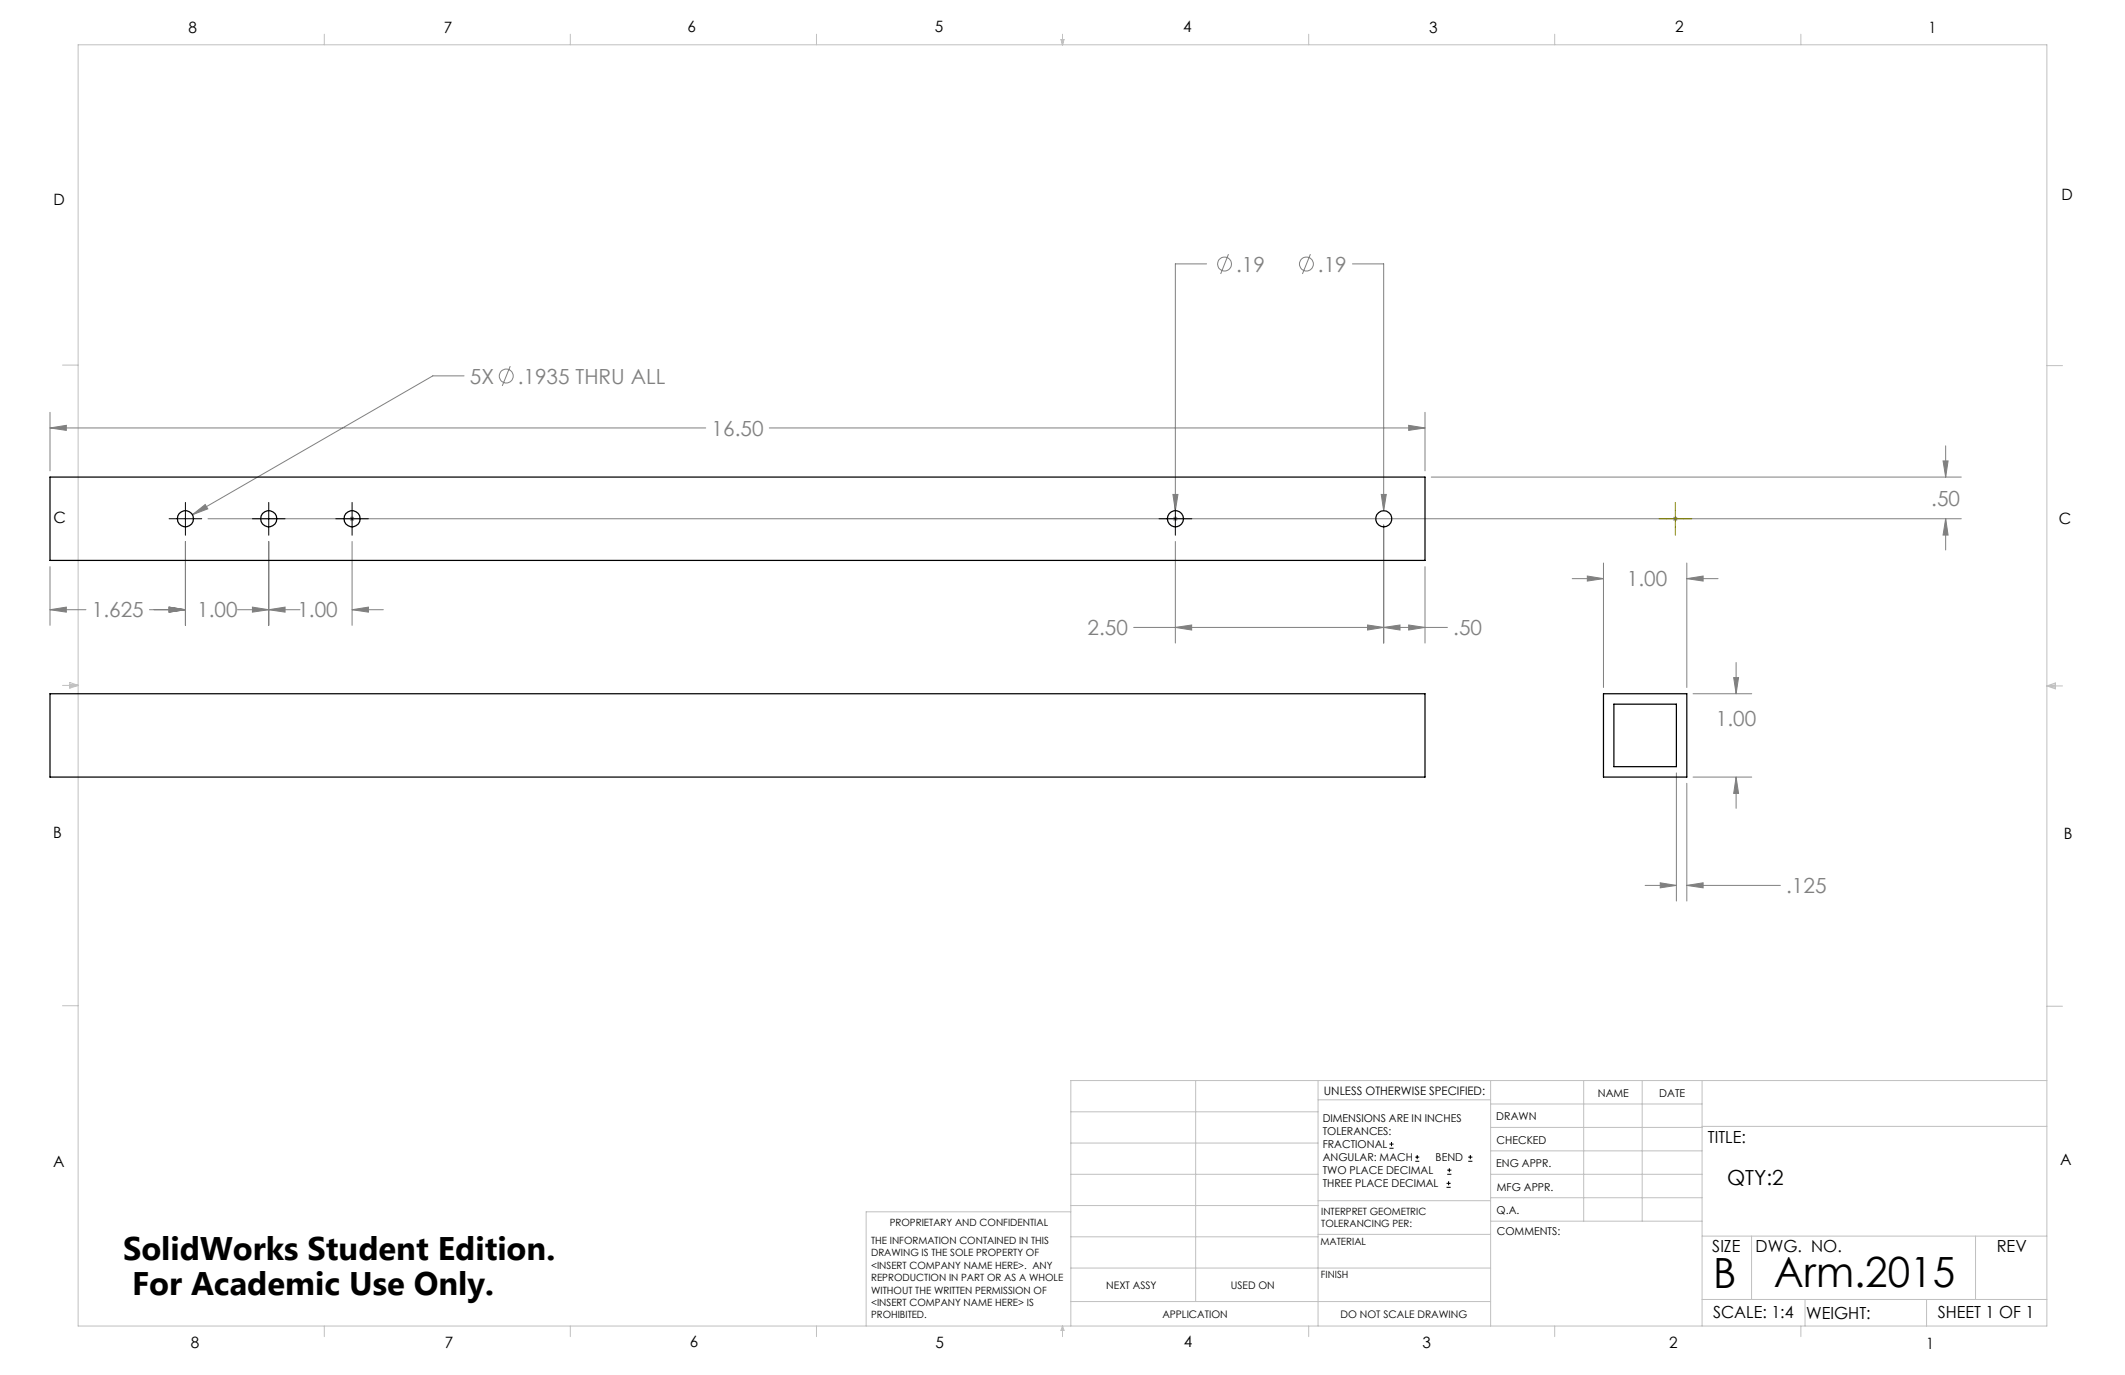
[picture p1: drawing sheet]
<svg xmlns="http://www.w3.org/2000/svg" width="432mm" height="279mm" viewBox="0 0 432 279" stroke-linecap="round" stroke-linejoin="round" font-family="sans-serif">
<g fill="none" stroke="#808080" stroke-width=".2">
<path d="M245.2 53.6h-6.4v50.2M249.6 51.6l-1.6 4.1M266.3 51.6l-1.6 4.1M274.8 53.6h6.4v50.2M94.3 76.4h-6.4l-48.8 28.2M103.7 74.4l-1.6 4M10.2 87l3.3-.6v1.1zM10.2 83.8v11.9M10.2 87h133.2M156.3 87h133.3M286.2 86.4l3.4 .6-3.4 .5zM289.6 83.8v11.9"/>
<path d="M290.8 96.9h107.7M394.8 93.7h1.1l-.5 3.2zM395.4 90.6v6.3M10.2 115.1v12M37.7 110v17.1M39.1 104.6l2.6-2.1 .5 .9zM42.3 105.4h356.2M54.6 110v17.1M71.2 105.1l.7 .7M71.5 104.9v1M71.5 110v17.1M71.9 105.1l-.7 .7"/>
<path d="M238.3 100.5h1.1l-.6 3.3zM238.5 105.1l.7 .7M238.8 110v20.7M238.8 104.9v1M239.2 105.1l-.7 .7M280.7 100.5h1l-.5 3.3zM281.2 106.7v24M289.6 115.1v15.6M319.5 117.6h6.3M322.5 117.1l3.3 .5-3.3 .5zM325.8 114.4v25.3M340.1 105.1l.7 .7"/>
<path d="M340.4 104.9v1M340.8 105.1l-.7 .7M342.8 117.6l3.3-.5v1zM342.8 114.4v25.3M342.8 117.6h6.3M395.4 105.4l.5 3.3h-1.1zM395.4 105.4v6.4M10.2 123.9l3.3-.5v1zM10.2 123.9h7.3M30.4 123.9h7.3M34.4 123.4l3.3 .5-3.3 .5zM48.3 123.9h12.7"/>
<path d="M51.3 123.4l3.3 .5-3.3 .5zM54.6 123.9l3.3-.5v1zM71.5 123.9l3.4-.5v1zM71.5 123.9h6.4M230.4 127.5h63.7M238.8 127.5l3.3-.5v1zM277.9 127l3.3 .5-3.3 .5zM281.2 127.5l3.3-.5v1zM286.2 127l3.4 .5-3.4 .5zM352.3 137.7h1l-.5 3.3zM352.8 134.6v6.4M340.6 157.1v26"/>
<path d="M342.8 159.2v23.9M344 157.9h12M344 141h12M352.8 157.9l.5 3.3h-1zM352.8 157.9v6.4M334.3 179.9h6.3M337.4 179.4l3.2 .5-3.2 .5zM342.8 179.9l3.3-.5v1zM342.8 179.9h19"/>
<circle cx="248.8" cy="53.6" r="1.41"/>
<circle cx="265.5" cy="53.6" r="1.42"/>
<circle cx="102.9" cy="76.4" r="1.41"/>
</g>
<g fill="none" stroke="#000" stroke-width=".2">
<path d="M34.4 105.4h6.6M37.7 102.1v6.7M51.3 105.4h6.6M54.6 102.1v6.7M68.2 105.4h6.7M71.5 102.1v6.7M235.5 105.4h6.7M238.8 102.1v6.7M282.3 233.3h.9M282.3 232.5h.9M282.8 232.1v.8M287.6 236h.8"/>
<path d="M287.6 235.1h.8M288 234.7v.8M294.1 238.6h.8M294.1 237.8h.8M294.5 237.4v.8M298.3 236h.9M298.3 235.1h.9M298.8 234.7v.8M293.9 241.3h.9M293.9 240.5h.9M294.4 240v.8"/>
</g>
<g fill="none" stroke="#c0c0c0" stroke-width=".2">
<path d="M15.9 9.1h400v260.4h-400zM65.9 6.9v2.2M115.9 6.9v2.2M165.9 6.9v2.2M215.6 8h.6l-.3 1.1zM215.7 8l.2 1.1M215.9 6.9v2.2M216 8l-.1 1.1M265.9 6.9v2.2M315.9 6.9v2.2M365.9 6.9v2.2M12.7 74.2h3.2"/>
<path d="M415.9 74.3h3.2M12.7 139.3h3.2M14.2 139.1l1.7 .2M14.2 138.7l1.7 .6-1.7 .5zM15.9 139.3l-1.7 .3M415.9 139.4h3.2M415.9 139.4l1.8-.6v1.2zM415.9 139.4l1.8 .3M417.7 139.2l-1.8 .2M12.7 204.4h3.2M243 219.6v44.9M267.8 219.6v49.9"/>
<path d="M302.9 219.6v49.9M321.8 219.6v28.5M333.7 219.6v28.5M345.9 219.6v49.9M415.9 204.5h3.2M415.9 219.6h-198.3v49.9M217.6 238.6h50.2M217.6 232.3h50.2M217.6 225.9h50.2M267.8 223.5h35.1M302.9 233.9h43M302.9 229.1h43"/>
<path d="M302.9 224.3h43M302.9 238.6h43M345.9 228.9h70M217.6 257.7h85.3M217.6 251.3h50.2M217.6 245h50.2M217.6 246.2h-41.6v23.3M267.8 250.8h35.1M267.8 244h35.1M302.9 248.1h43M302.9 243.4h43M345.9 251.2h70"/>
<path d="M355.9 251.2v12.9M401.4 251.2v12.9M65.9 269.5v2.1M115.9 269.5v2.1M165.9 269.5v2.1M215.9 269.5v2.1M215.9 269.5l.3 .8h-.6zM217.6 264.5h85.3M265.9 269.5v2.1M315.9 269.5v2.1M345.9 264.1h70M365.9 269.5v2.1"/>
<path d="M366.8 264.1v5.4M391.5 264.1v5.4"/>
</g>
<path d="M337.1 105.4h6.7M340.4 102.1v6.7" fill="none" stroke="#808000" stroke-width=".2"/>
<path d="M286.2 86.4l3.4 .6-3.4 .5zM10.2 87l3.3-.6v1.1zM34.4 123.4l3.3 .5-3.3 .5zM10.2 123.9l3.3-.5v1zM54.6 123.9l3.3-.5v1zM34.4 123.4l3.3 .5-3.3 .5zM71.5 123.9l3.4-.5v1zM51.3 123.4l3.3 .5-3.3 .5zM395.4 105.4l.5 3.3h-1.1zM394.8 93.7h1.1l-.5 3.2zM39.1 104.6l3.1-1.2-.5-.9zM238.3 100.5l.5 3.3 .6-3.3zM280.7 100.5l.5 3.3 .5-3.3zM286.2 127l3.4 .5-3.4 .5zM281.2 127.5l3.3-.5v1zM277.9 127l3.3 .5-3.3 .5zM238.8 127.5l3.3-.5v1zM342.8 117.6l3.3-.5v1zM322.5 117.1l3.3 .5-3.3 .5zM352.8 157.9l.5 3.3h-1zM352.3 137.7h1l-.5 3.3zM337.4 179.4l3.2 .5-3.2 .5zM342.8 179.9l3.3-.5v1z" fill="#808080"/>
<g fill="none" stroke="#000" stroke-width=".25">
<path d="M10.2 96.9h279.4v17h-279.4zM10.2 141h279.4v16.9h-279.4zM325.8 141h17v16.9h-17zM327.9 143.1h12.7v12.7h-12.7z"/>
<circle cx="37.7" cy="105.4" r="1.63"/>
<circle cx="54.6" cy="105.4" r="1.63"/>
<circle cx="71.5" cy="105.4" r="1.63"/>
<circle cx="238.9" cy="105.4" r="1.64"/>
<circle cx="281.2" cy="105.4" r="1.65"/>
</g>
<g font-size="8.5">
<text x="348.1" y="261.8">B</text>
<text x="360.4" y="261.6">Arm.2015</text>
</g>
<g font-size="6.6">
<text x="25" y="255.9">SolidWorks Student Edition.</text>
<text x="26.8" y="263.2">For Academic Use Only.</text>
</g>
<g font-size="4.2" fill="#808080">
<text x="251.2" y="55.2">.19</text>
<text x="267.8" y="55.2">.19</text>
<text x="95.5" y="77.9">5X</text>
<text x="105.2" y="77.9">.1935 THRU ALL</text>
<text x="144.6" y="88.5">16.50</text>
<text x="392.4" y="102.9">.50</text>
<text x="330.6" y="119.2">1.00</text>
<text x="18.7" y="125.5">1.625</text>
<text x="40.1" y="125.5">1.00</text>
<text x="60.4" y="125.5">1.00</text>
<text x="221" y="129.1">2.50</text>
<text x="295.3" y="129.1">.50</text>
<text x="348.7" y="147.6">1.00</text>
<text x="363" y="181.5">.125</text>
</g>
<text font-size="4.2" x="351" y="240.8">QTY:2</text>
<g font-size="3.4">
<text x="347.1" y="232.3">TITLE:</text>
<text x="347.9" y="254.3">SIZE</text>
<text x="356.7" y="254.4">DWG. NO.</text>
<text x="405.7" y="254.5">REV</text>
<text x="348.1" y="267.9">SCALE: 1:4</text>
<text x="367" y="268">WEIGHT:</text>
<text x="393.8" y="267.9">SHEET 1 OF 1</text>
</g>
<g font-size="3.2">
<text x="38.3" y="6.7">8</text>
<text x="90.2" y="6.7">7</text>
<text x="139.7" y="6.5">6</text>
<text x="190" y="6.5">5</text>
<text x="240.4" y="6.5">4</text>
<text x="290.4" y="6.7">3</text>
<text x="340.4" y="6.5">2</text>
<text x="391.9" y="6.7">1</text>
<text x="10.9" y="41.6">D</text>
<text x="418.9" y="40.7">D</text>
<text x="10.9" y="106.3">C</text>
<text x="418.4" y="106.4">C</text>
<text x="10.8" y="170.2">B</text>
<text x="419.4" y="170.6">B</text>
<text x="10.8" y="237.2">A</text>
<text x="418.6" y="236.8">A</text>
<text x="38.8" y="273.8">8</text>
<text x="90.4" y="273.8">7</text>
<text x="140.2" y="273.8">6</text>
<text x="190.1" y="273.9">5</text>
<text x="240.5" y="273.8">4</text>
<text x="289" y="273.9">3</text>
<text x="339.1" y="273.8">2</text>
<text x="391.4" y="274.1">1</text>
</g>
<text font-size="2.4" x="269" y="222.4">UNLESS OTHERWISE SPECIFIED:</text>
<g font-size="2.2">
<text x="268.8" y="228">DIMENSIONS ARE IN INCHES</text>
<text x="304.1" y="227.7">DRAWN</text>
<text x="324.7" y="222.9">NAME</text>
<text x="337.2" y="222.9">DATE</text>
<text x="268.8" y="230.6">TOLERANCES:</text>
<text x="268.8" y="233.3">FRACTIONAL</text>
<text x="304.1" y="232.6">CHECKED</text>
<text x="268.8" y="236">ANGULAR: MACH</text>
<text x="268.8" y="238.6">TWO PLACE DECIMAL</text>
<text x="291.7" y="236">BEND</text>
<text x="304" y="237.2">ENG APPR.</text>
<text x="268.8" y="241.3">THREE PLACE DECIMAL</text>
<text x="304.2" y="241.9">MFG APPR.</text>
<text x="304.1" y="246.7">Q.A.</text>
<text x="304.1" y="250.9">COMMENTS:</text>
</g>
<g font-size="2.1">
<text x="224.8" y="262">NEXT ASSY</text>
<text x="250.1" y="261.9">USED ON</text>
<text x="236.2" y="267.8">APPLICATION</text>
<text x="272.4" y="267.8">DO NOT SCALE DRAWING</text>
</g>
<g font-size="2">
<text x="180.8" y="249.2">PROPRIETARY AND CONFIDENTIAL</text>
<text x="268.5" y="246.8">INTERPRET GEOMETRIC</text>
<text x="268.5" y="249.4">TOLERANCING PER:</text>
<text x="177" y="252.8">THE INFORMATION CONTAINED IN THIS</text>
<text x="177" y="255.3">DRAWING IS THE SOLE PROPERTY OF</text>
<text x="177" y="257.8">&lt;INSERT COMPANY NAME HERE&gt;. ANY</text>
<text x="268.3" y="252.9">MATERIAL</text>
<text x="177" y="260.3">REPRODUCTION IN PART OR AS A WHOLE</text>
<text x="177" y="262.9">WITHOUT THE WRITTEN PERMISSION OF</text>
<text x="268.4" y="259.7">FINISH</text>
<text x="177" y="265.4">&lt;INSERT COMPANY NAME HERE&gt; IS</text>
<text x="177" y="267.9">PROHIBITED.</text>
</g>
</svg>
